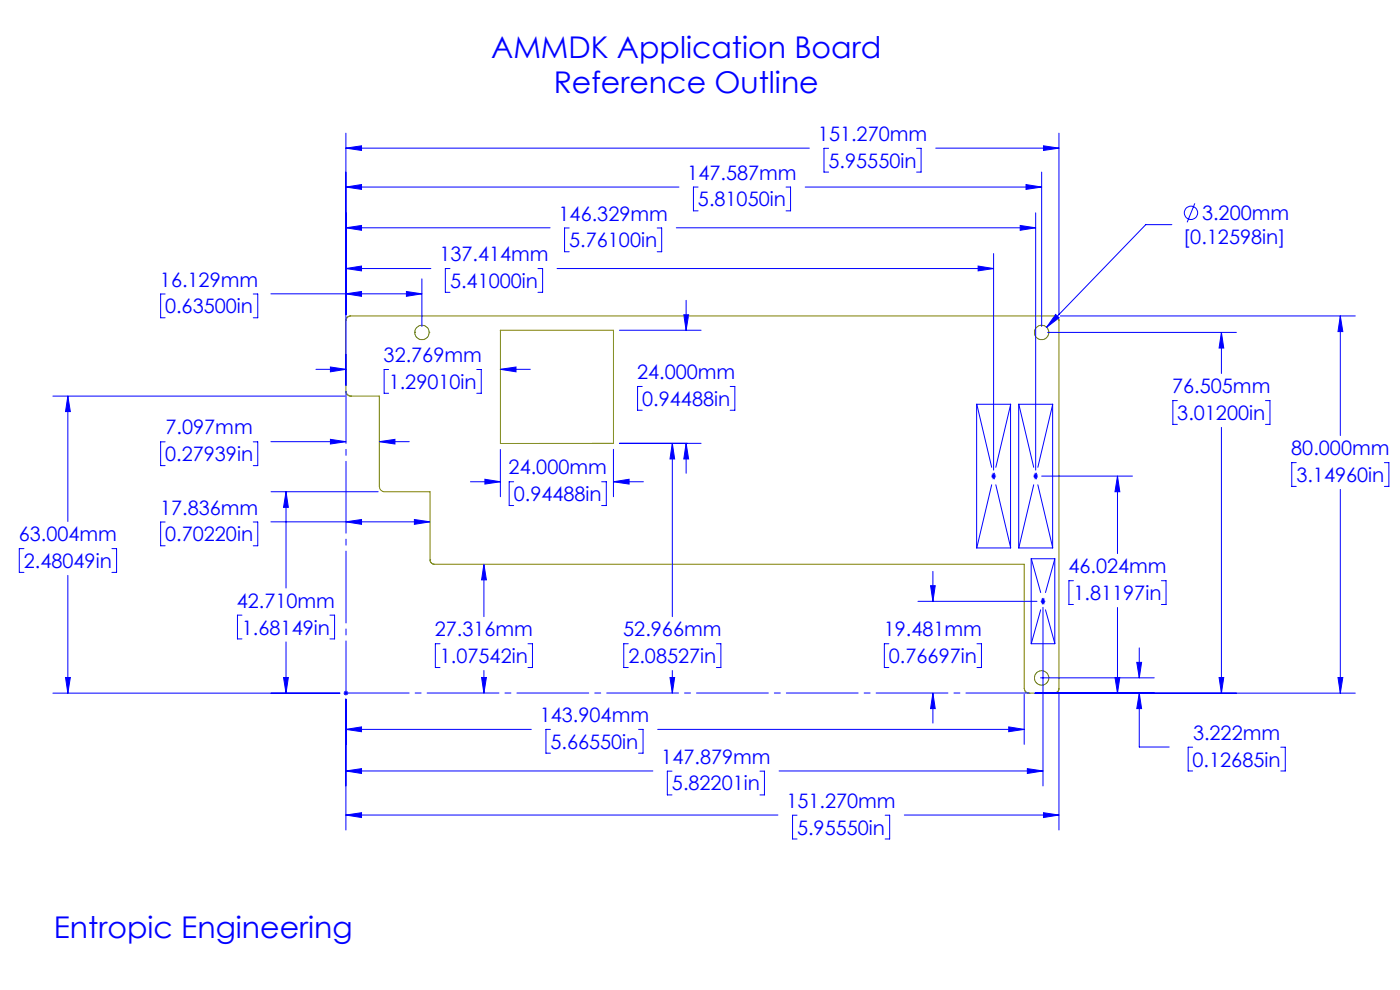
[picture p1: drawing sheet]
<svg xmlns="http://www.w3.org/2000/svg" width="297mm" height="210mm" viewBox="0 0 297 210" stroke-linecap="round" stroke-linejoin="round" font-family="sans-serif">
<g fill="none" stroke="#00f" stroke-width=".21">
<path d="M73.4 31.4l3.3-.5v1zM73.4 39.7l3.3-.6v1.1zM73.4 28.2v53.5M73.4 31.4h98.3M73.4 39.7h70.6M148.1 39.7h-1v5h1M166.8 39.7h.9v5h-.9M170.8 39.7h50.2M175.8 31.5h-1v5h1M194.5 31.5h.9v5h-.9M198.5 31.4h26.1M217.7 39.1l3.3 .6-3.3 .5z"/>
<path d="M221 36.5v32.7M221.4 30.9l3.2 .5-3.2 .5zM224.6 28.2v38.5M73.4 57l3.3-.6v1.1zM73.4 48.3l3.3-.5v1.1zM73.4 57h18M73.4 48.3h43.3M89.5 59.2v10M95.5 57h-1v5h1M114.1 57h1v5h-1M118.2 57h92.6M120.8 48.4h-1v5h1"/>
<path d="M139.4 48.4h1v5h-1M143.5 48.3h76.2M207.5 56.4l3.3 .6-3.3 .5zM210.8 53.8v45.9M216.4 47.8l3.3 .5-3.3 .6zM219.7 45.1v54.6M248.6 47.7h-5.5l-21.1 21.7M253.5 43.1l-1.7 4.1M35 62.4h-.9v5h.9M53.7 62.4h1v5h-1M57.5 62.3h32M67 78.3h6.4"/>
<path d="M70.1 77.8l3.3 .5-3.3 .6zM73.4 62.3l3.3-.5v1.1zM82.4 78.4h-.9v5h.9M86.2 61.8l3.3 .5-3.3 .6zM101.1 78.4h1v5h-1M106.2 78.3l3.3-.5v1.1zM106.2 78.3h6.3M131.4 70.1h17.3M145.1 66.8h1l-.5 3.3zM145.6 63.7v6.4M222.2 70.5h40.1M223.9 66.7l.8 .7-2.7 2z"/>
<path d="M224.9 67h62.6M259.1 70.5l.5 3.3h-1zM259.1 70.5v8.7M284.3 67l.6 3.3h-1.1zM284.3 67v25.4M11.2 84h62M14.4 84l.5 3.3h-1zM14.4 84v26.6M35 93.7h-.9v5.1h.9M53.7 93.7h1v5.1h-1M57.5 93.7h15.9M70.1 93.2l3.3 .5-3.3 .5z"/>
<path d="M80.5 93.7l3.3-.5v1zM80.5 93.7h6.3M106.2 95.3v10.1M130.1 95.3v10.1M131.4 94h17.3M136.2 82h-.9v5h.9M142.6 94l.5 3.4h-1zM142.6 94v36.8M145.6 94l.5 3.4h-1zM145.6 94v6.4M154.9 82h1v5h-1M207.2 85.8h7.2v30.4h-7.2z"/>
<path d="M216.1 85.8h7.2v30.4h-7.2zM249.8 85h-1v5h1M259.1 90.7v56.3M268.5 85h.9v5h-.9M275 98.1h-1v5.1h1M293.7 98.1h.9v5.1h-.9M5.1 116.4h-1v5h1M23.7 116.4h1v5h-1M35 110.7h-.9v5.1h.9M53.7 110.7h1v5.1h-1M57.5 110.7h33.7M57.5 104.3h22.7"/>
<path d="M60.7 104.3l.5 3.3h-1.1zM60.7 104.3v20.4M73.4 110.7l3.3-.5v1zM87.9 110.2l3.3 .5-3.3 .5zM99.8 102.2h6.4M102.7 119.7l.5 3.3h-1zM102.7 119.7v11.1M102.9 101.7l3.3 .5-3.3 .5zM109 102.2h-1v5h1M127.6 102.2h1v5h-1M130.1 102.2l3.4-.5v1zM130.1 102.2h6.4"/>
<path d="M210.3 101h1M210.4 100.6l.7 .7M210.8 100.5v1M211.1 100.6l-.7 .7M218.8 118.5h5v18.1h-5zM219.2 101h1M219.4 100.6l.7 .7M219.7 100.5v1M220.1 100.6l-.7 .7M221 101h19.2M237.1 101l.5 3.3h-1.1zM237.1 101v16.4"/>
<path d="M284.3 103.8v43.2M14.4 122.1v24.9M51.3 130.5h-.9v5h.9M60.7 136.2v10.8M70 130.5h1v5h-1M93.3 136.6h-.9v5h.9M112 136.6h1v5h-1M133.3 136.6h-1v5h1M152 136.6h.9v5h-.9M188.6 136.6h-1v5h1M194.7 127.6h25.3M197.4 124.2h1l-.5 3.4z"/>
<path d="M197.9 121.2v6.4M207.3 136.6h.9v5h-.9M220.8 127.6h1M220.9 127.2l.7 .7M221.3 127v1M221.3 128.8v37.9M221.6 127.2l-.7 .7M227.7 123.2h-.9v5h.9M237.1 128.9v18.1M241.7 137.4v6.4M246.4 123.2h1v5h-1M11.2 147h60.9"/>
<path d="M13.9 143.7h1l-.5 3.3zM60.1 143.7h1.1l-.5 3.3zM72.9 147h1M73 146.7l.7 .7M73.4 154.7l3.3-.5v1zM73.4 146.5v1M73.4 148.3v27.8M73.4 154.7h39.3M73.7 146.7l-.7 .7M102.2 143.7h1l-.5 3.3zM102.7 142.2v4.8M116.8 154.7h-1v5.1h1"/>
<path d="M135.5 154.7h.9v5.1h-.9M139.5 154.7h77.8M142.1 143.7h1l-.5 3.3zM142.6 142.2v4.8M197.9 147l.5 3.3h-1zM197.9 147v6.4M214 154.2l3.3 .5-3.3 .5zM217.3 147.3v10.6M219.6 147h67.9M220.7 143.8h24.2M224.6 147.3v28.8M236.5 143.7h1.1l-.5 3.3z"/>
<path d="M241.2 140.5h1l-.5 3.3zM241.7 147v11.5h6.3M241.7 147l.5 3.3h-1zM253 158.5h-.9v5h.9M258.6 143.7h1l-.5 3.3zM271.7 158.5h1v5h-1M283.8 143.7h1.1l-.6 3.3zM73.4 163.5l3.3-.5v1.1zM73.4 172.9l3.3-.5v1zM73.4 163.5h65.1M73.4 172.9h91.6M142.6 163.6h-1v5h1"/>
<path d="M161.2 163.6h1v5h-1M165.3 163.5h56M169.1 172.9h-1v5.1h1M187.8 172.9h.9v5.1h-.9M191.8 172.9h32.8M217.9 163l3.4 .5-3.4 .6zM221.4 172.4l3.2 .5-3.2 .5z"/>
<circle cx="252.7" cy="45.2" r="1.41"/>
</g>
<g fill="none" stroke="#3f7e00" stroke-width=".21">
<path d="M73.4 68h.1M74.4 67h.1M74.4 67a1.02 1.02 0 0 0-1 1M88 70.5h.1M91.1 70.5h.1M219.4 70.5h.1M222.5 70.5h.1M223.7 67l.4 .1a.91 .91 0 0 1 .5 .9M223.7 67h.1M224.6 68h.1M73.4 83v.2a1.13 1.13 0 0 0 1.1 .8M73.4 83h.1"/>
<path d="M74.5 84h.1M91.2 118.7v.1a.96 .96 0 0 0 1 .9M91.2 118.7h.1M92.2 119.7h.1M217.3 146a1.02 1.02 0 0 0 1 1M217.3 146h.1M218.3 147h.1M219.4 143.8h.1M222.5 143.8h.1M223.7 147h.1M224.6 146a1.02 1.02 0 0 1-.9 1M224.6 146h.1"/>
<circle cx="89.5" cy="70.5" r="1.53"/>
<circle cx="221" cy="70.5" r="1.53"/>
<circle cx="221" cy="143.8" r="1.53"/>
</g>
<path d="M73.6 67.4l.7-.4 149.8 .1a.91 .91 0 0 1 .5 .9v78a1.02 1.02 0 0 1-.9 1h-5.4a1.02 1.02 0 0 1-1-1v-26.3h-125.2a.97 .97 0 0 1-.9-1v-14.4h-9.7a1.17 1.17 0 0 1-1-1.3v-19h-6.3a.99 .99 0 0 1-.8-1v-15zM106.2 70.1h23.9v23.9l-23.9 .1z" fill="none" stroke="#7e7e00" stroke-width=".21"/>
<path d="M218.3 147h-144.9" fill="none" stroke="#00f" stroke-width=".21" stroke-dasharray="15.2 1.3 1.3 1.3" stroke-dashoffset="1.8"/>
<path d="M207.2 85.7l7.2 30.5M216.1 85.7l7.2 30.5M207.2 116.2l7.2-30.5M216.1 116.2l7.2-30.5" fill="none" stroke="#00f" stroke-width=".21" stroke-dasharray="15.2 1.3 1.3 1.3" stroke-dashoffset="1.5"/>
<path d="M218.8 118.5l5 18M218.8 136.5l5-18" fill="none" stroke="#00f" stroke-width=".21" stroke-dasharray="15.2 1.3 1.3 1.3" stroke-dashoffset="7.8"/>
<path d="M73.4 83v64" fill="none" stroke="#00f" stroke-width=".21" stroke-dasharray="15.2 1.3 1.3 1.3" stroke-dashoffset="4.2"/>
<path d="M237.1 101l.5 3.3h-1.1zM236.5 143.7h1.1l-.5 3.3zM207.5 56.4l3.3 .6-3.3 .5zM73.4 57l3.3-.6v1.1zM216.4 47.8l3.3 .5-3.3 .6zM73.4 48.3l3.3-.5v1.1zM102.9 101.7l3.3 .5-3.3 .5zM130.1 102.2l3.4-.5v1zM145.6 94l.5 3.4h-1zM145.1 66.8h1l-.5 3.3zM70.1 77.8l3.3 .5-3.3 .6zM106.2 78.3l3.3-.5v1.1zM142.1 143.7h1l-.5 3.3zM142.6 94l.5 3.4h-1zM73.4 31.4l3.3-.5v1zM221.4 30.9l3.2 .5-3.2 .5zM283.8 143.7h1.1l-.6 3.3zM284.3 67l.6 3.3h-1.1zM217.9 163l3.4 .5-3.4 .6zM73.4 163.5l3.3-.5v1.1zM197.4 124.2h1l-.5 3.4zM197.9 147l.5 3.3h-1zM70.1 93.2l3.3 .5-3.3 .5zM80.5 93.7l3.3-.5v1zM87.9 110.2l3.3 .5-3.3 .5zM73.4 110.7l3.3-.5v1zM214 154.2l3.3 .5-3.3 .5zM73.4 154.7l3.3-.5v1zM221.4 172.4l3.2 .5-3.2 .5zM73.4 172.9l3.3-.5v1zM102.2 143.7h1l-.5 3.3zM102.7 119.7l.5 3.3h-1zM60.7 104.3l.5 3.3h-1.1zM60.1 143.7h1.1l-.5 3.3zM14.4 84l.5 3.3h-1zM13.9 143.7h1l-.5 3.3zM86.2 61.8l3.3 .5-3.3 .6zM73.4 62.3l3.3-.5v1.1zM217.7 39.1l3.3 .6-3.3 .5zM73.4 39.7l3.3-.6v1.1zM259.1 70.5l.5 3.3h-1zM258.6 143.7h1l-.5 3.3zM241.2 140.5h1l-.5 3.3zM241.7 147l.5 3.3h-1zM223.9 66.7l-1.9 2.7 2.7-2z" fill="#00f"/>
<g font-size="6.3" fill="#00f">
<text x="104.2" y="12.3">AMMDK Application Board</text>
<text x="117.5" y="19.7">Reference Outline</text>
<text x="11.4" y="199">Entropic Engineering</text>
</g>
<g font-size="4.2" fill="#00f">
<text x="173.5" y="29.9">151.270mm</text>
<text x="175.8" y="35.6">5.95550in</text>
<text x="145.8" y="38.1">147.587mm</text>
<text x="118.5" y="46.8">146.329mm</text>
<text x="148.1" y="43.8">5.81050in</text>
<text x="255" y="46.7">3.200mm</text>
<text x="120.8" y="52.5">5.76100in</text>
<text x="251" y="51.8">[0.12598in]</text>
<text x="93.2" y="55.4">137.414mm</text>
<text x="33.9" y="60.8">16.129mm</text>
<text x="95.5" y="61.1">5.41000in</text>
<text x="35" y="66.5">0.63500in</text>
<text x="81.4" y="76.8">32.769mm</text>
<text x="82.5" y="82.5">1.29010in</text>
<text x="135.2" y="80.4">24.000mm</text>
<text x="248.7" y="83.4">76.505mm</text>
<text x="136.2" y="86.1">0.94488in</text>
<text x="249.8" y="89.1">3.01200in</text>
<text x="35.1" y="92.1">7.097mm</text>
<text x="35" y="97.8">0.27939in</text>
<text x="107.9" y="100.6">24.000mm</text>
<text x="273.9" y="96.5">80.000mm</text>
<text x="109" y="106.3">0.94488in</text>
<text x="275" y="102.2">3.14960in</text>
<text x="34" y="109.2">17.836mm</text>
<text x="4" y="114.8">63.004mm</text>
<text x="35" y="114.8">0.70220in</text>
<text x="5.1" y="120.5">2.48049in</text>
<text x="226.7" y="121.6">46.024mm</text>
<text x="50.2" y="128.9">42.710mm</text>
<text x="227.7" y="127.3">1.81197in</text>
<text x="51.3" y="134.6">1.68149in</text>
<text x="92.2" y="135">27.316mm</text>
<text x="132.2" y="135">52.966mm</text>
<text x="187.5" y="135">19.481mm</text>
<text x="93.3" y="140.7">1.07542in</text>
<text x="133.3" y="140.6">2.08527in</text>
<text x="188.6" y="140.6">0.76697in</text>
<text x="114.5" y="153.2">143.904mm</text>
<text x="116.8" y="158.8">5.66550in</text>
<text x="140.3" y="162">147.879mm</text>
<text x="253.1" y="156.9">3.222mm</text>
<text x="142.5" y="167.7">5.82201in</text>
<text x="253" y="162.6">0.12685in</text>
<text x="166.8" y="171.4">151.270mm</text>
<text x="169.1" y="177">5.95550in</text>
</g>
</svg>
